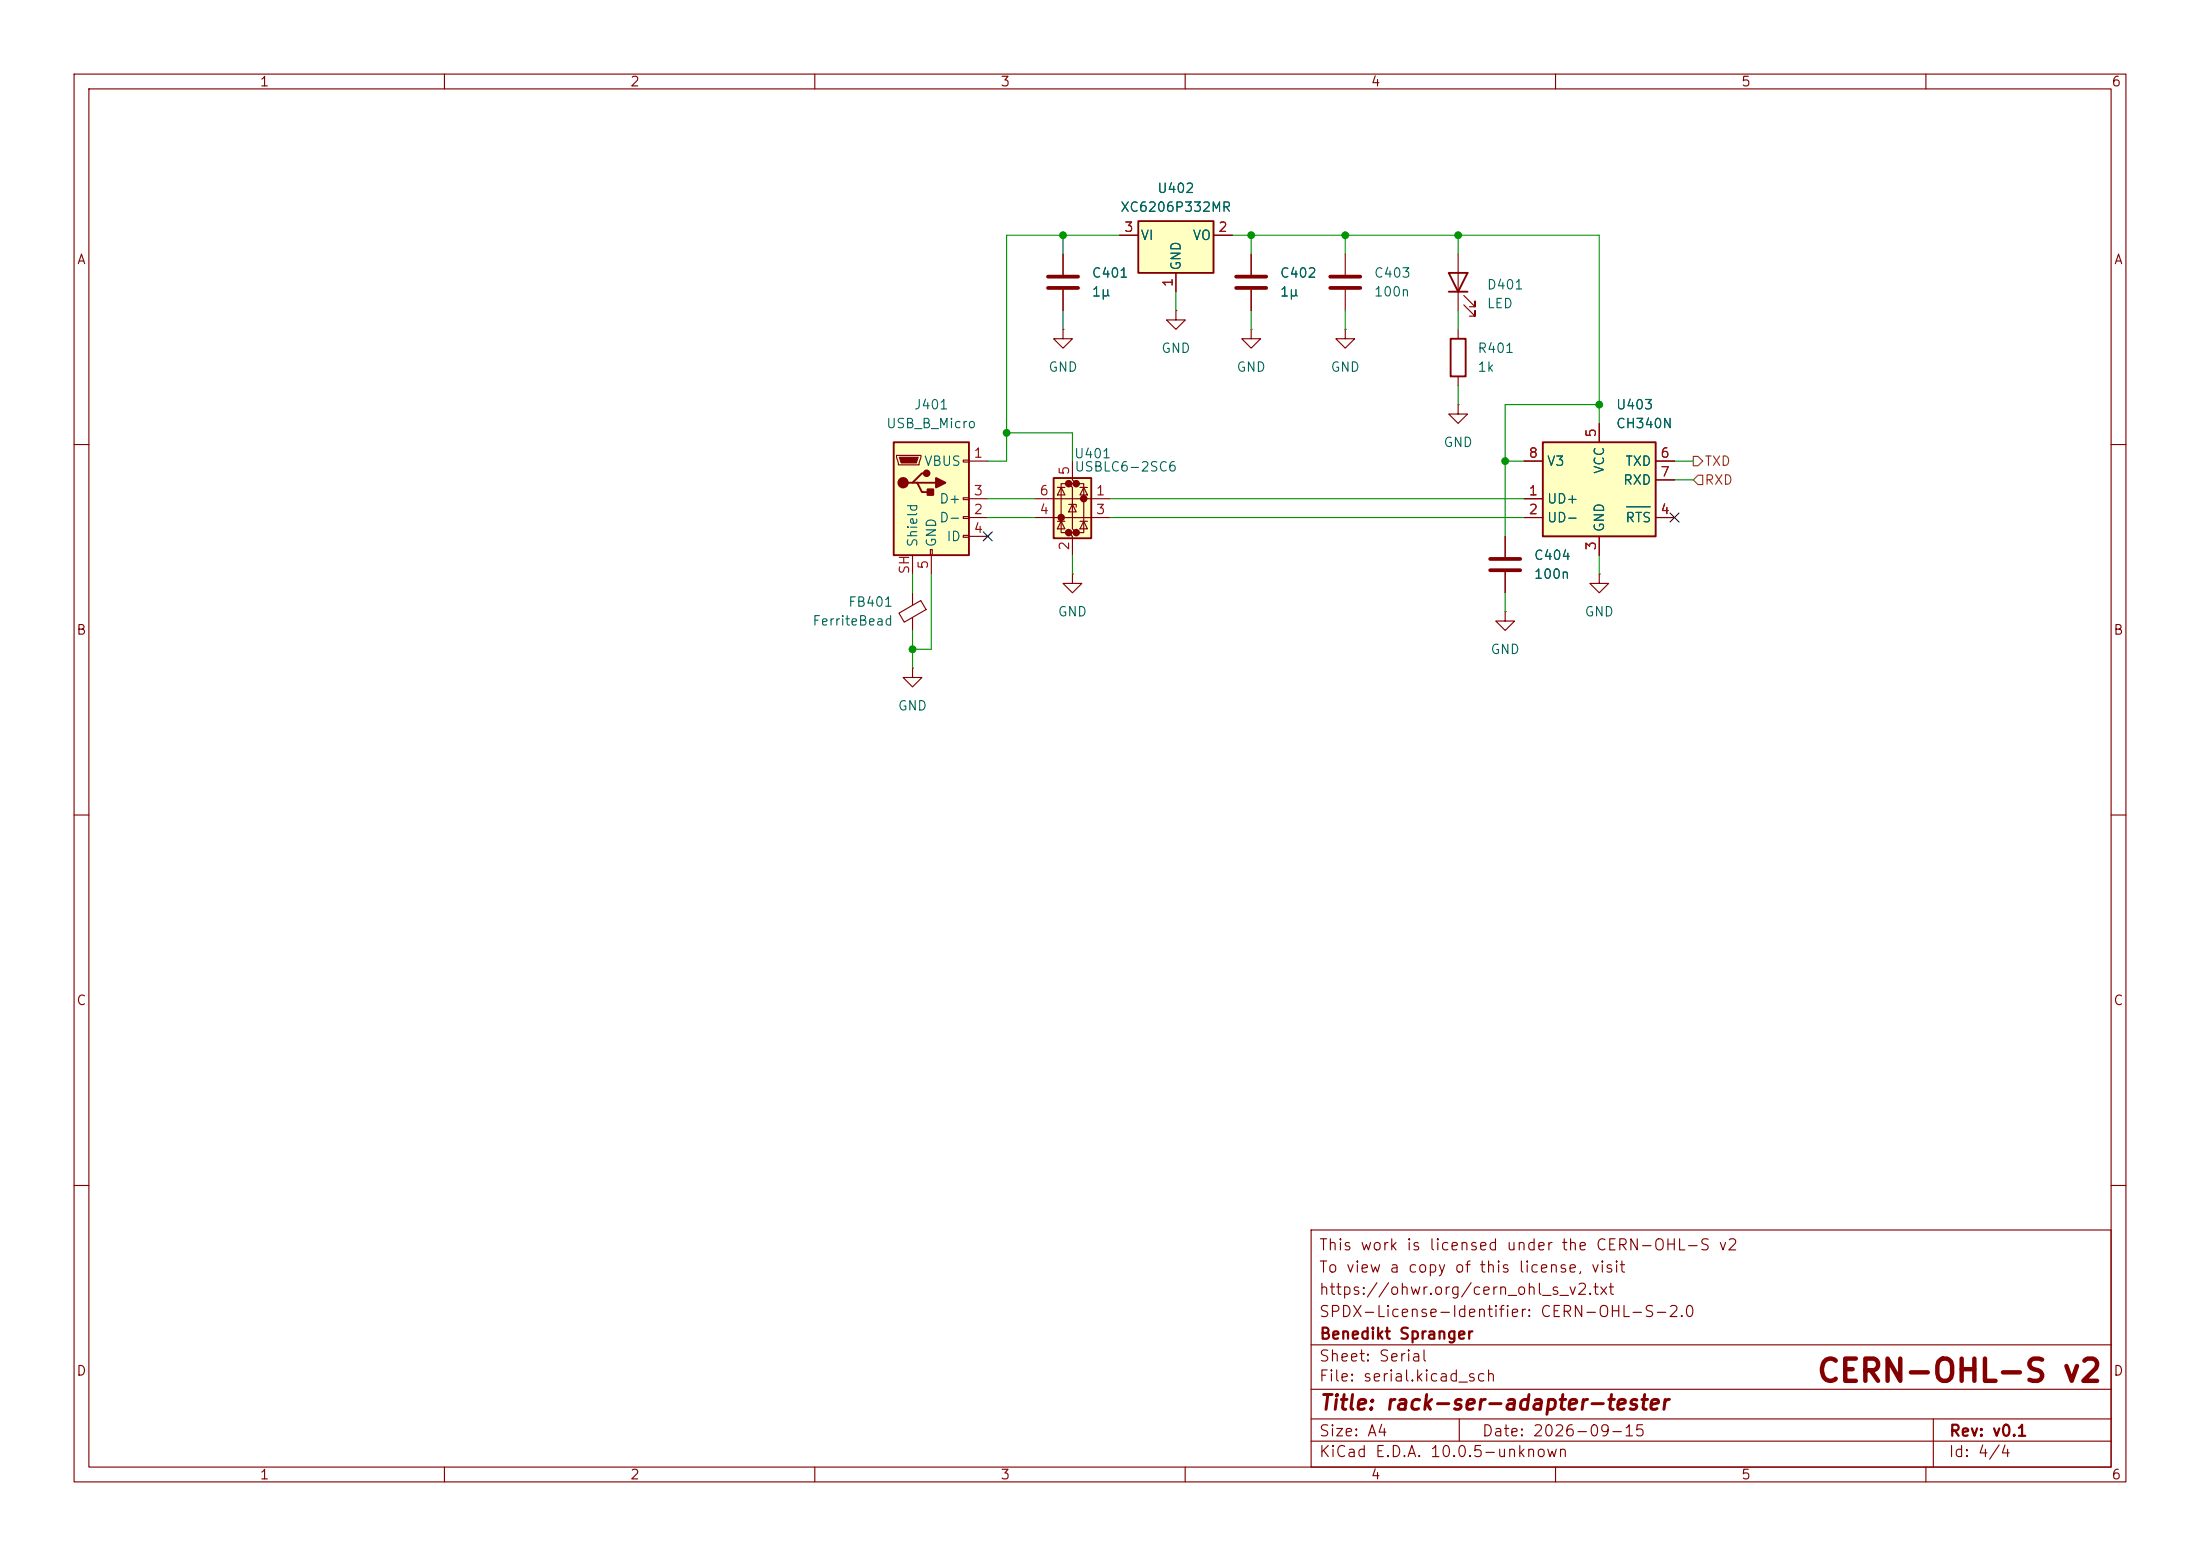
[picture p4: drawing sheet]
<svg xmlns="http://www.w3.org/2000/svg" width="297mm" height="210mm" viewBox="0 0 297 210" stroke-linecap="round" stroke-linejoin="round" font-family="sans-serif">
<g fill="none" stroke="#840000" stroke-width=".15">
<path d="M10 10h277v190h-277zM12 12h273v186h-273zM60 10v2M110 10v2M160 10v2M210 10v2M260 10v2M143.5 34.3v2.8M143.5 39.1v2.8M10 60h2M285 60h2M121.4 82.8l2.9-1.7 .7 1.2-2.9 1.7z"/>
<path d="M123.2 80v1.7M123.2 83.3v1.8M10 110h2M285 110h2M10 160h2M177 166h108v32h-108zM285 160h2M60 198v2M110 198v2M160 198v2M177 194.5h108M177 191.5h108"/>
<path d="M177 187.5h108M177 181.5h108M197 191.5v3M210 198v2M260 198v2M261 191.5v6.5"/>
</g>
<path d="M141.5 37.3h4M141.5 38.9h4" fill="none" stroke="#840000" stroke-width=".51"/>
<path d="M142.2 64.5h5.1v8.1h-5.1z" fill="#ffffc2"/>
<g fill="#840000" stroke="#840000" stroke-width=".51">
<circle cx="146.3" cy="67.3" r=".25"/>
<circle cx="145.3" cy="65.3" r=".25"/>
<circle cx="145.3" cy="71.9" r=".25"/>
<circle cx="144.3" cy="65.3" r=".25"/>
<circle cx="144.3" cy="71.9" r=".25"/>
<circle cx="143.3" cy="69.8" r=".25"/>
</g>
<g fill="none" stroke="#840000" stroke-width=".15">
<path d="M168.9 34.3v2.8M168.9 39.1v2.8M143.5 44.5v1.2h1.3l-1.3 1.3-1.3-1.3h1.3M143.5 44.5h.1M158.7 41.9v1.3h1.3l-1.3 1.3-1.2-1.3h1.2M158.7 41.9h.1M168.9 44.5v1.2h1.3l-1.3 1.3-1.3-1.3h1.3M168.9 44.5h.1M139.7 67.3h10.2M139.7 69.9h10.2M142.7 70.4h1.1M142.7 65.8h1.1"/>
<path d="M143.3 65.8l.5 1h-1.1zM143.3 70.4l.5 1h-1.1zM144.3 68.1h1v.4M144.3 65.3h-1v6.6h1M144.8 62.2v2.6l.5 .5h-1l.5 .5v5.6l.5 .5h-1l.5 .5v2.5M144.8 68.1l.5 1h-1zM144.8 77.5v1.2h1.2l-1.2 1.3-1.3-1.3h1.3M144.8 77.5h.1M145.3 65.3h1v6.6h-1M145.8 70.4h1M145.8 65.8h1M146.3 65.8l.5 1h-1z"/>
<path d="M146.3 70.4l.5 1h-1zM203.2 72.4v2.8M203.2 77.2v2.8M215.9 77.5v1.2h1.3l-1.3 1.3-1.3-1.3h1.3M215.9 77.5h.1M123.2 90.2v1.2h1.3l-1.3 1.3-1.3-1.3h1.3M123.2 90.2h.1M203.2 82.6v1.2h1.3l-1.3 1.3-1.3-1.3h1.3M203.2 82.6h.1"/>
</g>
<path d="M142.2 64.5h5.1v8.1h-5.1z" fill="none" stroke="#840000" stroke-width=".25"/>
<path d="M166.9 37.3h4M166.9 38.9h4M201.2 75.4h4M201.2 77h4" fill="none" stroke="#840000" stroke-width=".51"/>
<path d="M208.3 59.7h15.2v12.7h-15.2z" fill="#ffffc2"/>
<path d="M195.6 36.8h2.5l-1.3 2.6zM195.6 39.4h2.5M208.3 59.7h15.2v12.7h-15.2z" fill="none" stroke="#840000" stroke-width=".25"/>
<g fill="none" stroke="#840000" stroke-width=".15">
<path d="M196.8 34.3v7.6M197.6 39.9l1.5 1.5v-.8v.8h-.7M196.8 54.6v1.3h1.3l-1.3 1.3-1.2-1.3h1.2M196.8 54.6h.1M197.6 41.1l1.5 1.6v-.8v.8h-.7M215.9 57.2v2.5M205.7 67.3h2.6M205.7 69.9h2.6M205.7 62.2h2.6M215.9 72.4v2.5M223.5 69.9h2.6M223.5 62.2h2.6"/>
<path d="M223.5 64.8h2.6"/>
</g>
<path d="M219.6 68.4h3.2" fill="none" stroke="#006464" stroke-width=".15"/>
<path d="M153.7 29.8h10.1v7h-10.1z" fill="#ffffc2"/>
<path d="M153.7 29.8h10.1v7h-10.1z" fill="none" stroke="#840000" stroke-width=".25"/>
<path d="M151.1 31.8h2.6M158.7 36.8v2.6M163.8 31.8h2.6M181.6 44.5v1.2h1.3l-1.3 1.3-1.3-1.3h1.3M181.6 44.5h.1" fill="none" stroke="#840000" stroke-width=".15"/>
<path d="M120.6 59.7h10.2v15.2h-10.2z" fill="#ffffc2"/>
<path d="M120.6 59.7h10.2v15.2h-10.2zM195.8 45.7h2.1v5.1h-2.1zM123.2 65.2h.6l.7 1.2h1.2M123.8 65.2h2.6M125.1 63.9h-.6l-1.3 1.3h-.6" fill="none" stroke="#840000" stroke-width=".25"/>
<g fill="none" stroke="#840000" stroke-width=".15">
<path d="M143.5 34.3v2.8M143.5 39.1v2.8M151.1 31.8h2.6M158.7 36.8v2.6M163.8 31.8h2.6M168.9 34.3v2.8M168.9 39.1v2.8M181.6 34.3v2.8M181.6 39.1v2.8M196.8 44.5v1.2M196.8 50.8v1.3M215.9 57.2v2.5"/>
<path d="M121 61.5h3.3v.2l-.2 1h-2.8zM123.2 74.9v2.6M125.6 74.2h.3v.7h-.3zM125.7 74.9v2.6M130 62.1h.8v.3h-.8zM130 67.2h.8v.2h-.8zM130 69.7h.8v.3h-.8zM130 72.3h.8v.2h-.8zM130.8 62.2h2.5M130.8 69.9h2.5M130.8 67.3h2.5M130.8 72.4h2.5"/>
<path d="M203.2 72.4v2.8M203.2 77.2v2.8M205.7 62.2h2.6M205.7 69.9h2.6M205.7 67.3h2.6M215.9 72.4v2.5M223.5 62.2h2.6M223.5 69.9h2.6M223.5 64.8h2.6"/>
</g>
<path d="M121.4 61.7h2.6l-.3 .8h-2z" fill="#840000" stroke="#840000" stroke-width=".15"/>
<g fill="#840000" stroke="#840000" stroke-width=".25">
<path d="M125.2 66h.8v.8h-.8z"/>
<path d="M126.4 64.5l1.2 .7-1.2 .6z"/>
<circle cx="121.9" cy="65.2" r=".63"/>
<circle cx="125.1" cy="63.9" r=".38"/>
</g>
<path d="M179.6 37.3h4M179.6 38.9h4" fill="none" stroke="#840000" stroke-width=".51"/>
<path d="M228.6 61.6h.6l.7 .6-.7 .7h-.6zM229.2 64.1h.7v1.3h-.7l-.6-.6z" fill="none" stroke="#725600" stroke-width=".15"/>
<g fill="none" stroke="#009600" stroke-width=".15">
<path d="M143.5 31.8v2.5M151.1 31.8h-15.2v30.4h-2.6M158.7 39.4v2.5M166.4 31.8h49.5v25.4M168.9 31.8v2.5M181.6 31.8v2.5M196.8 31.8v2.5M135.9 58.4h8.9v3.8M143.5 41.9v2.6M168.9 41.9v2.6M181.6 41.9v2.6M196.8 41.9v2.6"/>
<path d="M196.8 52.1v2.5M215.9 54.6h-12.7v17.8M123.2 77.5v2.5M125.7 77.5v10.1h-2.5M133.3 69.9h6.4M133.3 67.3h6.4M144.8 74.9v2.6M149.9 69.9h55.8M149.9 67.3h55.8M203.2 62.2h2.5M215.9 74.9v2.6M226.1 62.2h2.5"/>
<path d="M226.1 64.8h2.5M123.2 85.1v5.1M203.2 80v2.6"/>
</g>
<path d="M132.7 71.8l1.3 1.2M134 71.8l-1.3 1.2M225.5 69.2l1.2 1.3M226.7 69.2l-1.2 1.3" fill="none" stroke="#000084" stroke-width=".15"/>
<path d="M219.6 68.4h3.2" fill="none" stroke="#006464" stroke-width=".15"/>
<g fill="#009600" stroke="#009600" stroke-width=".14">
<circle cx="135.9" cy="58.4" r=".46"/>
<circle cx="123.2" cy="87.6" r=".46"/>
<circle cx="181.6" cy="31.8" r=".46"/>
<circle cx="168.9" cy="31.8" r=".46"/>
<circle cx="143.5" cy="31.8" r=".46"/>
<circle cx="196.8" cy="31.8" r=".46"/>
<circle cx="203.2" cy="62.2" r=".46"/>
<circle cx="215.9" cy="54.6" r=".46"/>
</g>
<text font-size="3" fill="#840000" x="245.1" y="187.3">CERN-OHL-S v2</text>
<text font-size="2" fill="#840000" x="178" y="190.8">Title: rack-ser-adapter-tester</text>
<g font-size="1.5" fill="#840000">
<text x="178" y="172.1">To view a copy of this license, visit</text>
<text x="178" y="169.1">This work is licensed under the CERN-OHL-S v2</text>
<text x="178" y="178.1">SPDX-License-Identifier: CERN-OHL-S-2.0</text>
<text x="178" y="175.1">https://ohwr.org/cern_ohl_s_v2.txt</text>
<text x="178" y="184.1">Sheet: Serial</text>
<text x="178" y="181.1">Benedikt Spranger</text>
<text x="178" y="186.8">File: serial.kicad_sch</text>
<text x="178" y="197">KiCad E.D.A. 10.0.5-unknown</text>
<text x="178" y="194.2">Size: A4</text>
<text x="200" y="194.2">Date: 2026-09-15</text>
<text x="263" y="197">Id: 4/4</text>
<text x="263" y="194.2">Rev: v0.1</text>
</g>
<g font-size="1.3" fill="#840000">
<text x="35" y="12">1</text>
<text x="85" y="12">2</text>
<text x="135" y="12">3</text>
<text x="185" y="12">4</text>
<text x="235" y="12">5</text>
<text x="285" y="12">6</text>
<text x="10.3" y="36">A</text>
<text x="285.3" y="36">A</text>
<text x="10.2" y="86">B</text>
<text x="285.2" y="86">B</text>
<text x="10.2" y="136">C</text>
<text x="285.2" y="136">C</text>
<text x="10.2" y="186">D</text>
<text x="285.2" y="186">D</text>
<text x="35" y="200">1</text>
<text x="85" y="200">2</text>
<text x="135" y="200">3</text>
<text x="185" y="200">4</text>
<text x="235" y="200">5</text>
<text x="285" y="200">6</text>
</g>
<g font-size="1.3" fill="#006464">
<text x="151.2" y="28.9">XC6206P332MR</text>
<text x="156.1" y="26.4">U402</text>
<text x="153.9" y="32.7">VI</text>
<text x="160.9" y="32.7">VO</text>
<text x="147.3" y="37.8">C401</text>
<text x="147.3" y="40.3">1µ</text>
<text x="159.7" y="36.6" transform="rotate(-90 159.7 36.6)">GND</text>
<text x="172.7" y="37.8">C402</text>
<text x="172.7" y="40.3">1µ</text>
<text x="185.4" y="37.8">C403</text>
<text x="185.4" y="40.3">100n</text>
<text x="200.6" y="39.4">D401</text>
<text x="200.6" y="41.9">LED</text>
<text x="156.7" y="48">GND</text>
<text x="199.4" y="48">R401</text>
<text x="141.4" y="50.5">GND</text>
<text x="166.8" y="50.5">GND</text>
<text x="179.5" y="50.5">GND</text>
<text x="199.4" y="50.5">1k</text>
<text x="119.6" y="58.1">USB_B_Micro</text>
<text x="123.3" y="55.6">J401</text>
<text x="218.1" y="55.6">U403</text>
<text x="218.1" y="58.1">CH340N</text>
<text x="124.7" y="63.2">VBUS</text>
<text x="144.9" y="62.2">U401</text>
<text x="145" y="64">USBLC6-2SC6</text>
<text x="194.8" y="60.7">GND</text>
<text x="208.8" y="63.2">V3</text>
<text x="216.9" y="64.1" transform="rotate(-90 216.9 64.1)">VCC</text>
<text x="219" y="65.7">RXD</text>
<text x="219.3" y="63.2">TXD</text>
<text x="126.7" y="70.8">D-</text>
<text x="126.7" y="68.3">D+</text>
<text x="208.8" y="68.3">UD+</text>
<text x="208.8" y="70.8">UD-</text>
<text x="216.9" y="71.9" transform="rotate(-90 216.9 71.9)">GND</text>
<text x="219.3" y="70.8">RTS</text>
<text x="124.2" y="73.9" transform="rotate(-90 124.2 73.9)">Shield</text>
<text x="126.7" y="73.9" transform="rotate(-90 126.7 73.9)">GND</text>
<text x="127.7" y="73.4">ID</text>
<text x="207" y="75.9">C404</text>
<text x="114.4" y="82.2">FB401</text>
<text x="142.7" y="83.5">GND</text>
<text x="207" y="78.4">100n</text>
<text x="213.8" y="83.5">GND</text>
<text x="109.6" y="84.7">FerriteBead</text>
<text x="201.1" y="88.6">GND</text>
<text x="121.1" y="96.2">GND</text>
</g>
<g font-size="1.3" fill="#a90000">
<text x="151.7" y="31.6">3</text>
<text x="164.4" y="31.6">2</text>
<text x="158.6" y="38.8" transform="rotate(-90 158.6 38.8)">1</text>
<text x="215.8" y="59.2" transform="rotate(-90 215.8 59.2)">5</text>
<text x="131.3" y="62.1">1</text>
<text x="144.6" y="64.2" transform="rotate(-90 144.6 64.2)">5</text>
<text x="206.3" y="62.1">8</text>
<text x="224.1" y="62.1">6</text>
<text x="224.1" y="64.6">7</text>
<text x="131.3" y="69.7">2</text>
<text x="131.3" y="67.2">3</text>
<text x="140.2" y="69.7">4</text>
<text x="140.2" y="67.2">6</text>
<text x="147.9" y="67.2">1</text>
<text x="147.9" y="69.7">3</text>
<text x="206.3" y="67.2">1</text>
<text x="206.3" y="69.7">2</text>
<text x="224.1" y="69.7">4</text>
<text x="123.1" y="77.6" transform="rotate(-90 123.1 77.6)">SH</text>
<text x="125.6" y="76.9" transform="rotate(-90 125.6 76.9)">5</text>
<text x="131.3" y="72.3">4</text>
<text x="144.6" y="74.4" transform="rotate(-90 144.6 74.4)">2</text>
<text x="215.8" y="74.4" transform="rotate(-90 215.8 74.4)">3</text>
</g>
<g font-size="1.3" fill="#725600">
<text x="230" y="63.2">TXD</text>
<text x="230" y="65.7">RXD</text>
</g>
</svg>
